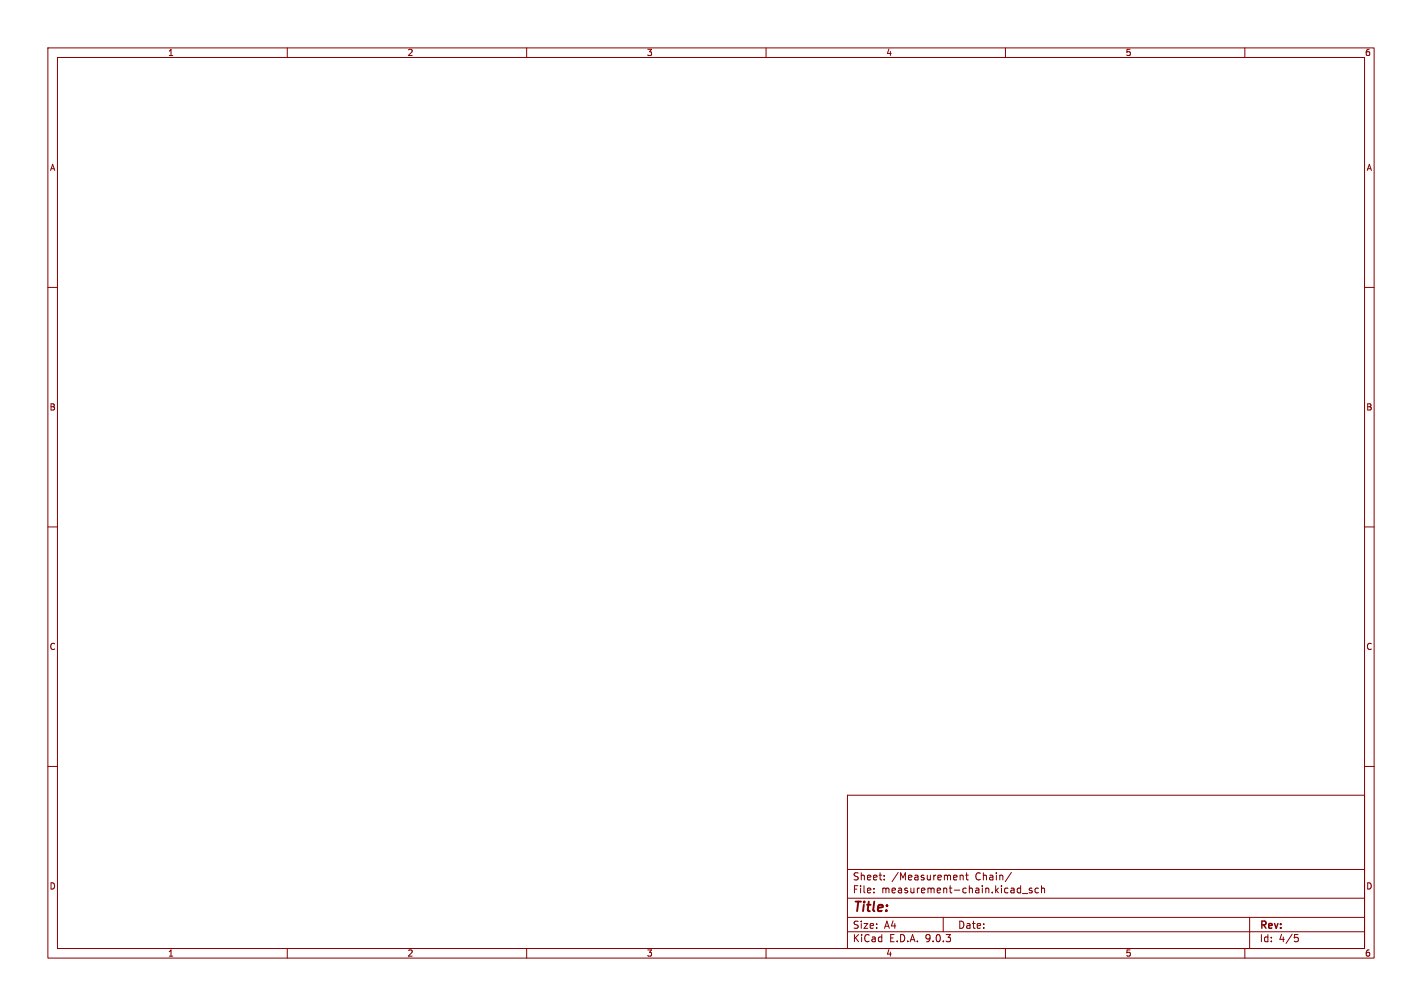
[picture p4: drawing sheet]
<svg xmlns="http://www.w3.org/2000/svg" width="297mm" height="210mm" viewBox="0 0 297 210" stroke-linecap="round" stroke-linejoin="round" font-family="sans-serif">
<g fill="none" stroke="#840000" stroke-width=".21">
<path d="M10 10h277v190h-277zM12 12h273v186h-273zM60 10v2M110 10v2M160 10v2M210 10v2M260 10v2M10 60h2M285 60h2M10 110h2M285 110h2M10 160h2"/>
<path d="M177 166h108v32h-108zM285 160h2M60 198v2M110 198v2M160 198v2M177 194.5h108M177 191.5h108M177 187.5h108M177 181.5h108M182.5 186.3v.1M182.5 185.5v.1M184.7 183.6v.1"/>
<path d="M184.7 182.8v.1M197 191.5v3M200.5 182.7v1M200.5 182.8l.2-.1 .4 .1 .1 .9M201.7 182.7h.5M201.9 182.2v1.3l.3 .2M210 198v2M211.2 182.1l-1.2 2M212.7 185.4l.5 .1M213.2 184.9v1.5M213.2 186.3l-.5 .1M213.5 186.5h1.2"/>
<path d="M215.5 185.5l-.3-.1-.2 .2v.2l.5 .2v.3h-.5M216.9 185.5l-.4-.1-.3 .3 .1 .6h.6M217.5 185.5l.2-.1 .4 .1 .1 .9M217.5 184.9v1.5M260 198v2M261 191.5v6.5M270.4 195.1h.7M270.5 195.7h.4l.3 .3-.2 .5-.5 .1"/>
</g>
<text font-size="2.8" fill="#840000" x="178" y="190.9">Title:</text>
<g font-size="2.1" fill="#840000">
<text x="178" y="184">Sheet:</text>
<text x="186.2" y="184">/Measurement</text>
<text x="203.7" y="184">Chain/</text>
<text x="178" y="186.7">File:</text>
<text x="184.1" y="186.7">measurement-chain.kicad_sch</text>
<text x="178" y="196.9">KiCad</text>
<text x="178" y="194.1">Size:</text>
<text x="184.7" y="194.1">A4</text>
<text x="185.7" y="196.9">E.D.A.</text>
<text x="193.3" y="196.9">9.0.3</text>
<text x="200" y="194.1">Date:</text>
<text x="263" y="194.3">Rev:</text>
<text x="263" y="196.9">Id:</text>
<text x="267.1" y="196.9">4/5</text>
</g>
<g font-size="1.8" fill="#840000">
<text x="35" y="11.9">1</text>
<text x="85" y="11.9">2</text>
<text x="135" y="11.9">3</text>
<text x="185" y="11.9">4</text>
<text x="235" y="11.9">5</text>
<text x="285" y="11.9">6</text>
<text x="10.3" y="35.9">A</text>
<text x="285.3" y="35.9">A</text>
<text x="10.3" y="85.9">B</text>
<text x="285.3" y="85.9">B</text>
<text x="10.3" y="135.9">C</text>
<text x="285.3" y="135.9">C</text>
<text x="10.3" y="185.9">D</text>
<text x="285.3" y="185.9">D</text>
<text x="35" y="199.9">1</text>
<text x="85" y="199.9">2</text>
<text x="135" y="199.9">3</text>
<text x="185" y="199.9">4</text>
<text x="235" y="199.9">5</text>
<text x="285" y="199.9">6</text>
</g>
</svg>
